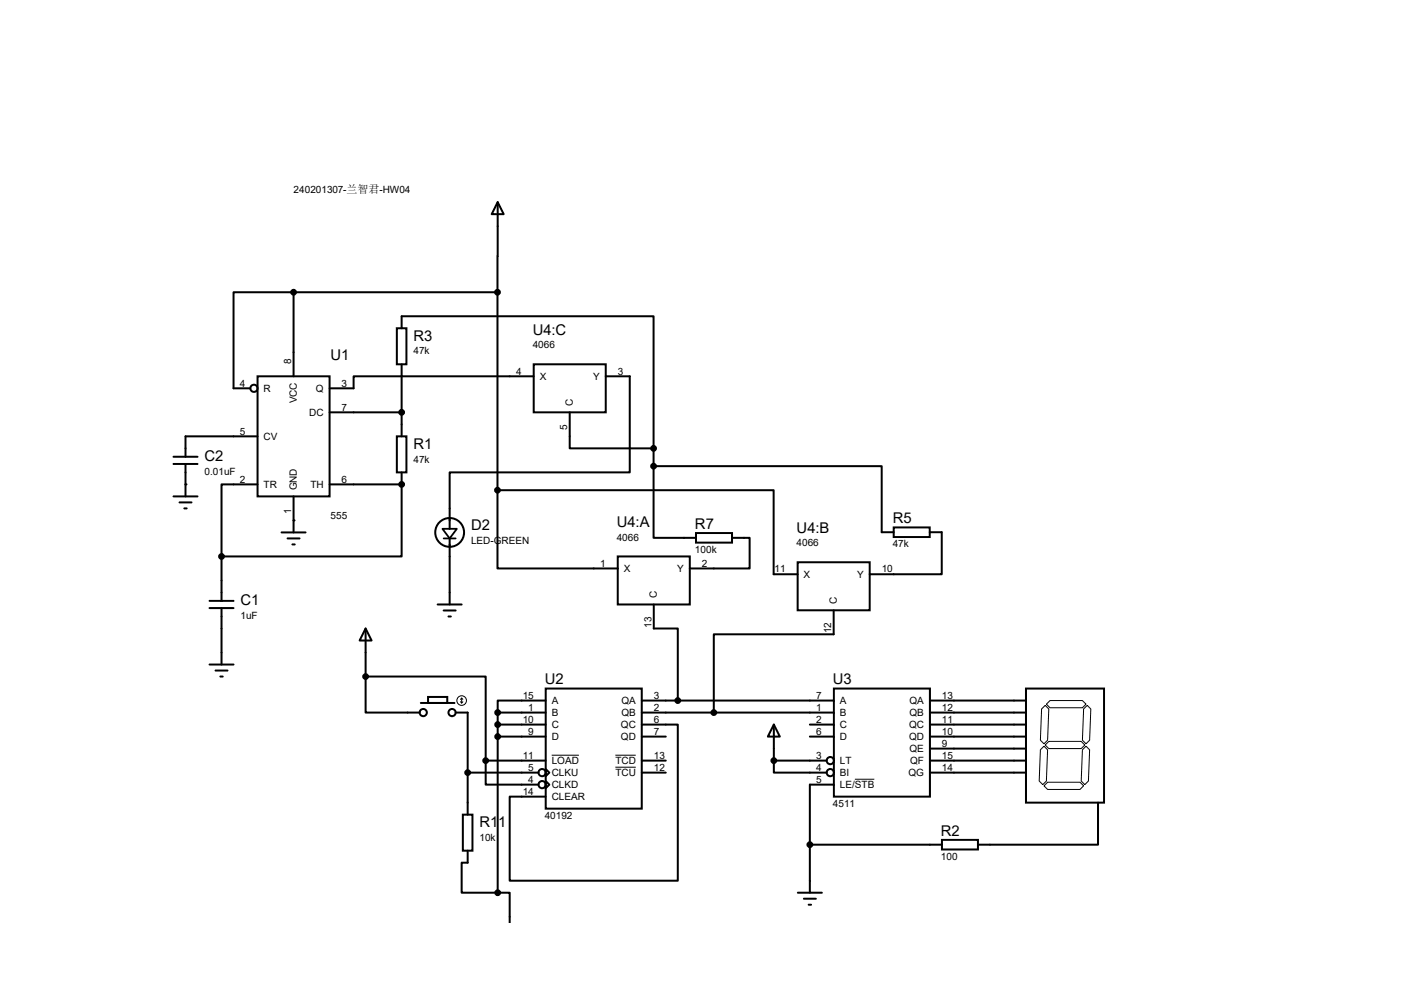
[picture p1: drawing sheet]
<svg xmlns="http://www.w3.org/2000/svg" width="297mm" height="210mm" viewBox="0 0 297 210" stroke-linecap="round" stroke-linejoin="round" font-family="sans-serif">
<g fill="none" stroke="#000" stroke-width=".42">
<path d="M105.3 42.8l1.3 2.5h-2.6zM105.3 42.8l-.1 19M54.5 79.6h15.2v25.4h-15.2zM62.1 61.8h-12.7v20.3h3.6M62.1 61.8v17.8M62.1 61.8h43.1M83.9 69.4h2.1v7.6h-2.1zM85 69.4v-2.5h53.3v27.9M85 77v15.3M105.2 61.8v41.9M112.9 77h15.2v10.2h-15.2zM112.9 79.6h-38.1v2.5h-5.1"/>
<path d="M128.1 79.6h5.1v20.3h-38.1v11.9M36.7 96.6h5.1M36.7 98.1h5.1M39.2 98.1v6.9M54.5 92.3h-15.3v4.3M69.7 87.2h15.3M83.9 92.3h2.1v7.6h-2.1zM85 99.9v2.5M120.5 87.2v7.6h17.8M138.3 98.6v15.1h8.9M138.3 98.6h48.2v14h2.6M138.3 94.8v3.8"/>
<path d="M36.7 105h5.1M38 106.3h2.5M39 107.5h.5M46.9 117.7v9.4M54.5 102.4h-7.6v15.3M59.6 112.6h5M60.8 113.9h2.6M61.8 115.1h.6M62.1 105v7.6M69.7 102.4h15.3M85 102.4v15.3h-38.1M95.1 113.9v13.9"/>
<path d="M105.2 103.7v16.5h25.5M105.2 103.7h58.5v17.8h5M130.7 117.7h15.2v10.1h-15.2zM147.2 112.7h7.7v2.1h-7.7zM154.9 113.7h3.7v6.5h-12.7M168.7 118.9h15.3v10.2h-15.3zM189.1 111.5h7.6v2.1h-7.6zM196.7 112.6h2.5v8.9h-15.2M44.3 127.1h5.1M44.3 128.6h5.1M46.9 128.6v11.9M77.3 132.9l1.3 2.6h-2.5z"/>
<path d="M77.3 132.9v10.2M92.6 127.8h5.1M93.9 129.1h2.5M94.9 130.4h.5M138.3 127.8v5.1h5.1v15.3M176.4 129.1v5.1h-25.4v16.5M44.3 140.5h5.1M45.6 141.8h2.5M46.6 143.1h.5M77.3 143.1v7.6h11.5M77.3 143.1h25.4v17.8M89 148.7h7.1"/>
<path d="M90.6 147.4h4v1.3h-4zM96.4 150.7h2.5v21.6M105.3 150.7h10.1M105.3 153.2h10.1M105.3 155.8h10.1M105.3 150.7v38.1M115.4 145.6h20.4v25.4h-20.4zM115.4 148.2h-10.1v2.5M135.8 153.2h7.6v33.1h-35.6v-17.8h7.6M135.8 148.2h40.6M135.8 150.7h40.6M135.8 155.8h5"/>
<path d="M163.7 153.2l1.3 2.6h-2.6zM163.7 153.2v7.7M171.3 153.2h5.1M171.3 155.8h5.1M176.4 145.6h20.3v22.9h-20.3zM196.7 148.2h20.3M196.7 150.7h20.3M196.7 153.2h20.3M196.7 155.8h20.3M196.7 158.3h20.3M217 145.6h16.6v24.2h-16.6zM97.9 172.3h2v7.6h-2z"/>
<path d="M98.9 179.9v2.6h-1.2v6.3h7.6M98.9 163.4h15M102.7 160.9v5h11.2M102.7 160.9h12.7M115.4 162.6l.8 .8-.8 .8zM115.4 165.2l.8 .7-.8 .8zM135.8 160.9h5M135.8 163.4h5M163.7 160.9v2.5h11.2M163.7 160.9h11.2M171.3 178.6h28M176.4 165.9h-5.1v22.9"/>
<path d="M196.7 160.9h20.3M196.7 163.4h20.3M199.3 177.6h7.6v2.1h-7.6zM232.3 169.8v8.8h-25.4M105.3 188.8h2.5v6.4M168.8 188.8h5.1M170.1 190.1h2.5M171.1 191.3h.5"/>
<circle cx="53.7" cy="82.1" r=".76"/>
<circle cx="95.1" cy="112.6" r="3"/>
<circle cx="89.5" cy="150.7" r=".76"/>
<circle cx="95.6" cy="150.7" r=".76"/>
<circle cx="114.7" cy="165.9" r=".76"/>
<circle cx="114.7" cy="163.4" r=".76"/>
<circle cx="175.6" cy="160.9" r=".76"/>
<circle cx="175.6" cy="163.4" r=".76"/>
</g>
<g fill="#000">
<circle cx="39.2" cy="102.4" r=".21"/>
<circle cx="62.1" cy="110.1" r=".21"/>
<circle cx="85" cy="102.4" r=".21"/>
</g>
<g fill="none" stroke="#000" stroke-width=".21">
<path d="M97.4 148.4l.3 .3M97.7 147.7v1M97.7 147.7l-.3 .2M97.7 147.7l.2 .2M97.9 148.4l-.2 .3M116.7 159.7h5.8M130.2 159.7h4.3M220.3 149.9l.8-.7 .8 .7-.3 6.6-.7 .8-.8-.8zM220.9 157.8l.7 .8-.2 6.6-.8 .7-.8-.7 .3-6.6zM221.1 157.6l.8-.8h6.8l.8 .8-.8 .7h-6.8zM221.4 148.9l.7-.7h6.9l.7 .7-.7 .8h-6.9zM229 158.6l.7-.8 .8 .8-.2 6.6-.8 .7-.8-.7z"/>
<path d="M229.2 149.9l.8-.7 .8 .7-.3 6.6-.8 .8-.7-.8zM130.2 162.3h4.3M180.8 164.8h4.2M220.9 166.2l.7-.8h6.9l.7 .8-.7 .8h-6.9z"/>
<circle cx="97.7" cy="148.2" r="1.02"/>
</g>
<g fill="#000" stroke="#000" stroke-width=".42">
<circle cx="62.1" cy="61.8" r=".51"/>
<circle cx="105.2" cy="61.8" r=".51"/>
<circle cx="85" cy="87.2" r=".51"/>
<circle cx="138.3" cy="98.6" r=".51"/>
<circle cx="138.3" cy="94.8" r=".51"/>
<circle cx="46.9" cy="117.7" r=".51"/>
<circle cx="85" cy="102.4" r=".51"/>
<circle cx="105.2" cy="103.7" r=".51"/>
<circle cx="77.3" cy="143.1" r=".51"/>
<circle cx="105.3" cy="153.2" r=".51"/>
<circle cx="105.3" cy="150.7" r=".51"/>
<circle cx="105.3" cy="155.8" r=".51"/>
<circle cx="143.4" cy="148.2" r=".51"/>
<circle cx="151" cy="150.7" r=".51"/>
<circle cx="98.9" cy="163.4" r=".51"/>
<circle cx="102.7" cy="160.9" r=".51"/>
<circle cx="163.7" cy="160.9" r=".51"/>
<circle cx="171.3" cy="178.6" r=".51"/>
<circle cx="105.3" cy="188.8" r=".51"/>
</g>
<path d="M93.6 111.8h3l-1.5 2.1zM93.9 113.9h2.5" fill="none" stroke="#000" stroke-width=".38"/>
<g font-size="3.1">
<text x="112.7" y="70.8">U4:C</text>
<text x="69.9" y="76.2">U1</text>
<text x="87.5" y="72.1">R3</text>
<text x="87.5" y="94.9">R1</text>
<text x="43.3" y="97.5">C2</text>
<text x="99.7" y="112.2">D2</text>
<text x="130.5" y="111.4">U4:A</text>
<text x="147" y="111.8">R7</text>
<text x="168.5" y="112.6">U4:B</text>
<text x="188.8" y="110.7">R5</text>
<text x="50.9" y="127.9">C1</text>
<text x="115.2" y="144.7">U2</text>
<text x="176.2" y="144.7">U3</text>
<text x="101.4" y="174.9">R11</text>
<text x="199.1" y="176.7">R2</text>
</g>
<g font-size="2.1">
<text x="62.1" y="40.9">240201307-兰智君-HW04</text>
<text x="61.6" y="77" transform="rotate(-90 61.6 77)">8</text>
<text x="87.5" y="75">47k</text>
<text x="112.7" y="73.7">4066</text>
<text x="50.8" y="81.7">4</text>
<text x="55.8" y="82.9">R</text>
<text x="66.8" y="82.9">Q</text>
<text x="72.3" y="81.7">3</text>
<text x="109.2" y="79.2">4</text>
<text x="114.2" y="80.3">X</text>
<text x="125.5" y="80.3">Y</text>
<text x="130.7" y="79.2">3</text>
<text x="62.8" y="85.3" transform="rotate(-90 62.8 85.3)">VCC</text>
<text x="65.4" y="88">DC</text>
<text x="72.3" y="86.8">7</text>
<text x="121.2" y="85.9" transform="rotate(-90 121.2 85.9)">C</text>
<text x="50.8" y="91.9">5</text>
<text x="55.8" y="93">CV</text>
<text x="120" y="90.9" transform="rotate(-90 120 90.9)">5</text>
<text x="43.3" y="100.4">0.01uF</text>
<text x="87.5" y="97.8">47k</text>
<text x="50.8" y="102.1">2</text>
<text x="55.8" y="103.2">TR</text>
<text x="62.8" y="103.7" transform="rotate(-90 62.8 103.7)">GND</text>
<text x="65.7" y="103.2">TH</text>
<text x="72.3" y="102.1">6</text>
<text x="61.6" y="108.7" transform="rotate(-90 61.6 108.7)">1</text>
<text x="69.9" y="109.7">555</text>
<text x="99.7" y="115.1">LED-GREEN</text>
<text x="127" y="119.8">1</text>
<text x="130.5" y="114.3">4066</text>
<text x="147" y="116.9">100k</text>
<text x="148.5" y="119.8">2</text>
<text x="168.5" y="115.6">4066</text>
<text x="188.8" y="115.7">47k</text>
<text x="132" y="121">X</text>
<text x="143.3" y="121">Y</text>
<text x="163.9" y="121.1">11</text>
<text x="170" y="122.2">X</text>
<text x="181.3" y="122.2">Y</text>
<text x="186.5" y="121.1">10</text>
<text x="50.9" y="130.9">1uF</text>
<text x="139" y="126.6" transform="rotate(-90 139 126.6)">C</text>
<text x="177" y="127.8" transform="rotate(-90 177 127.8)">C</text>
<text x="137.8" y="132.7" transform="rotate(-90 137.8 132.7)">13</text>
<text x="175.9" y="133.9" transform="rotate(-90 175.9 133.9)">12</text>
<text x="110.6" y="147.8">15</text>
<text x="116.7" y="148.9">A</text>
<text x="131.4" y="148.9">QA</text>
<text x="138.3" y="147.8">3</text>
<text x="172.7" y="147.8">7</text>
<text x="177.7" y="148.9">A</text>
<text x="192.4" y="148.9">QA</text>
<text x="199.3" y="147.8">13</text>
<text x="110.6" y="152.9">10</text>
<text x="111.7" y="150.3">1</text>
<text x="111.7" y="155.4">9</text>
<text x="116.7" y="151.5">B</text>
<text x="116.7" y="154">C</text>
<text x="131.4" y="154">QC</text>
<text x="131.4" y="151.5">QB</text>
<text x="138.3" y="150.3">2</text>
<text x="138.3" y="152.9">6</text>
<text x="138.3" y="155.4">7</text>
<text x="172.7" y="150.3">1</text>
<text x="172.7" y="152.9">2</text>
<text x="172.7" y="155.4">6</text>
<text x="177.7" y="151.5">B</text>
<text x="177.7" y="154">C</text>
<text x="192.3" y="154">QC</text>
<text x="192.4" y="151.5">QB</text>
<text x="199.3" y="150.3">12</text>
<text x="199.3" y="152.9">11</text>
<text x="199.3" y="155.4">10</text>
<text x="110.6" y="160.5">11</text>
<text x="116.7" y="156.5">D</text>
<text x="116.7" y="161.6">LOAD</text>
<text x="130.2" y="161.6">TCD</text>
<text x="131.4" y="156.5">QD</text>
<text x="138.3" y="160.5">13</text>
<text x="172.7" y="160.5">3</text>
<text x="177.7" y="156.5">D</text>
<text x="177.7" y="161.6">LT</text>
<text x="192.3" y="156.5">QD</text>
<text x="192.4" y="159.1">QE</text>
<text x="192.5" y="161.6">QF</text>
<text x="199.3" y="157.9">9</text>
<text x="199.3" y="160.5">15</text>
<text x="111.7" y="163">5</text>
<text x="111.7" y="165.6">4</text>
<text x="116.7" y="164.2">CLKU</text>
<text x="116.7" y="166.7">CLKD</text>
<text x="130.2" y="164.2">TCU</text>
<text x="138.3" y="163">12</text>
<text x="172.7" y="163">4</text>
<text x="172.7" y="165.6">5</text>
<text x="177.7" y="164.2">BI</text>
<text x="177.7" y="166.7">LE/STB</text>
<text x="192.2" y="164.2">QG</text>
<text x="199.3" y="163">14</text>
<text x="110.6" y="168.1">14</text>
<text x="115.2" y="173.2">40192</text>
<text x="116.7" y="169.2">CLEAR</text>
<text x="176.2" y="170.6">4511</text>
<text x="101.4" y="177.8">10k</text>
<text x="199.1" y="181.8">100</text>
</g>
</svg>
